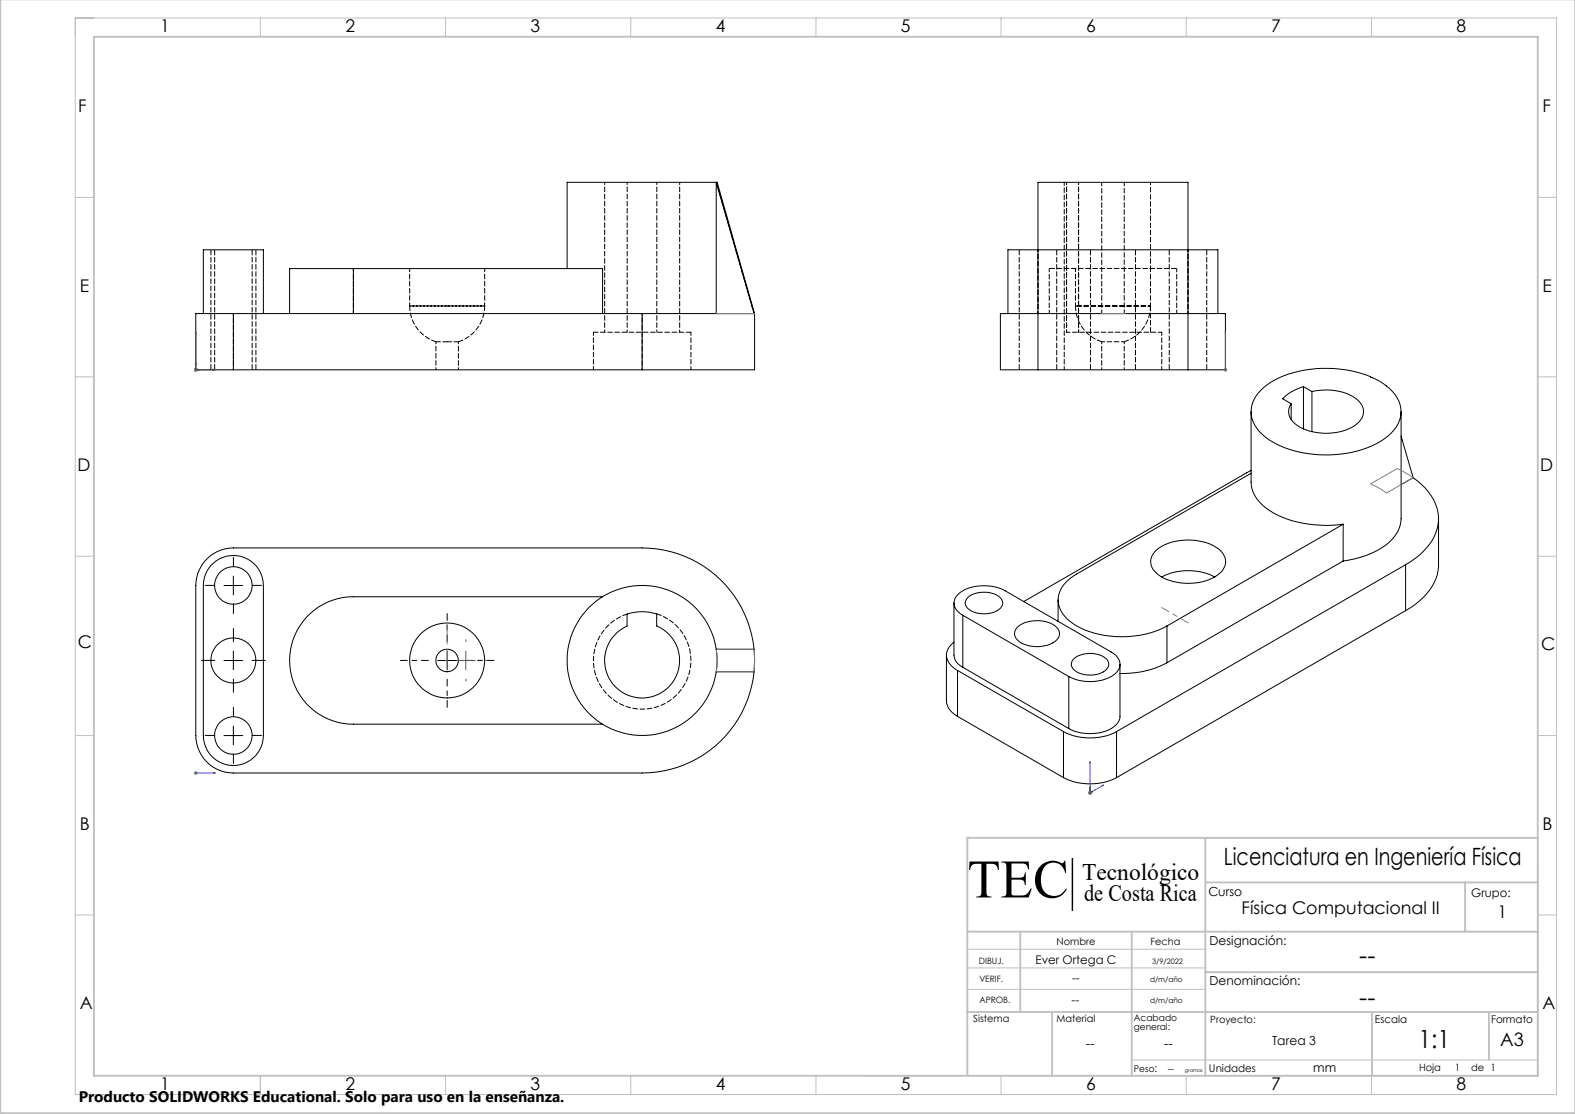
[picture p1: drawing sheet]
<svg xmlns="http://www.w3.org/2000/svg" width="420mm" height="297mm" viewBox="0 0 420 297" stroke-linecap="round" stroke-linejoin="round" font-family="sans-serif">
<g fill="none" stroke="#000" stroke-width=".27">
<path d="M191 48.6h-39.8v23M191 48.6l10.1 35M191 48.6h.2M191 48.6v35M191.2 48.6l10 35M94.2 71.6h-17v12M94.2 71.6h66.5v12M94.2 71.6v12M54.2 83.6v-17h16v17M62.2 83.6h-10v15h10M62.2 83.6h109M62.2 83.6v15"/>
<path d="M62.2 98.6h109M171.2 83.6h29.9M171.2 83.6v15M201.1 83.6h.1M201.2 83.6v15h-30M268.8 83.6v-17h56v17M276.8 98.6h-10v-15h60v15h-10M276.8 98.6v-50h40v50M276.8 98.6h40M333.6 109.7v18.8a9.2 9.2 0 0 0 4.8 7.5 30 30 0 0 0 19.8 3.8M336.2 104a23.5 23.5 0 0 1 14.8-5.7 32.4 32.4 0 0 1 14.5 2.1l-.1 .1a12.8 12.8 0 0 1 7.9 7.2 8 8 0 0 1-3.1 8.5 27.5 27.5 0 0 1-20 4.9 22.7 22.7 0 0 1-14.4-6 7.5 7.5 0 0 1 .4-11.1zM344.3 107.6v4.3"/>
<path d="M347.6 103.1a12 12 0 0 0-5.5 3.2l2.2 1.3M347.6 103.1l2.2 1.3M347.6 103.1v11.3M349.8 104.4a14.8 14.8 0 0 1 12.3 2.3 3.9 3.9 0 0 1-.4 6.4 14.7 14.7 0 0 1-16.4-.1 3.9 3.9 0 0 1-1-5.4M349.8 104.4v10.7M373.6 109.7v28.6a9.5 9.5 0 0 1-5.1 7.7 25.7 25.7 0 0 1-10.3 3.6M373.6 116.3l3.2 11M333.6 126.2l-46.5 26.8a8.8 8.8 0 0 0-4.9 6.6 8.2 8.2 0 0 0 4.9 7.3 26.7 26.7 0 0 0 24.1 0M333.6 125.4l-60.6 35M358.2 139.8l-47 27.1M358.2 139.8v9.8M376.8 127.3a14 14 0 0 1 6.8 11.3 13.7 13.7 0 0 1-6.2 10.3l-2.6 1.7"/>
<path d="M376.8 127.3l-3.2 1.9M383.6 138.3v12.3a13.4 13.4 0 0 1-6.3 10.6l-2.5 1.6M56.2 150.8a8 8 0 0 1 8.9-2.2 8 8 0 0 1 5.1 7.5v40a8 8 0 0 1-8 8 8 8 0 0 1-8-8v-40a8.1 8.1 0 0 1 2-5.3zM59.7 156.1h5M62.2 153.6v5M160.7 159.1h-66.5a17 17 0 0 0-17 17 17 17 0 0 0 17 17h66.5M258.2 159.2a7.2 7.2 0 0 1 8.7 .3 2.07 2.07 0 0 1-1 3.3 7.1 7.1 0 0 1-8.2-1 1.9 1.9 0 0 1 .5-2.6zM282.2 159.9v5.8M308.4 146.6a14.8 14.8 0 0 1 16.6-.2 4 4 0 0 1-.4 6.9 14.8 14.8 0 0 1-15.9-.2 3.9 3.9 0 0 1-.3-6.5zM309.8 153.8a15.6 15.6 0 0 1 14.1 0M358.2 149.6l-47 27.1M374.8 150.6l-77.1 44.4"/>
<path d="M374.8 150.6v12.2M59.7 176.1h5M62.2 173.6v5M116.7 176.1h5M119.2 173.6v5M167.2 163.7a13 13 0 0 1 7.9 0v3.2a10 10 0 0 1 4 15.3 10 10 0 0 1-15.8 .1 10 10 0 0 1 3.9-15.4zM191 173.1h10.1M191 179.1h10.1M191 173.1a18.3 18.3 0 0 1 0 6M191 173.1a20 20 0 0 0-30.6-13.8 20 20 0 0 0 0 33.6 20 20 0 0 0 30.6-13.8M191 173.1h.1M201.1 173.1l.1 2.6-.1 3.4"/>
<path d="M201.1 173.1a30 30 0 0 0-29.9-27h-109a10.1 10.1 0 0 0-10 10v40a10.1 10.1 0 0 0 10 10h109a30 30 0 0 0 29.9-27M252.4 174.7v12.2a4.9 4.9 0 0 0 2.9 4.1M254.4 171.2a4 4 0 0 0 .2 7.1l.7 .4M254.4 160.8v14.1a3.9 3.9 0 0 0 2.4 3M255.3 178.7l28.3 16.3M255.3 178.7v12.3M256.8 164a3.5 3.5 0 0 1-2.1-4.6 9.5 9.5 0 0 1 9.1-3.2l1.9 .4 1.6 .5 29 16.7a3.4 3.4 0 0 1 2.4 3.3 3.4 3.4 0 0 1-2.4 3.3 12.6 12.6 0 0 1-11.3 0M256.8 164l28.2 16.4M256.8 164v13.9M256.8 177.9l28.2 16.3M271.5 167a9 9 0 0 1 9.9-.1 2.51 2.51 0 0 1 1.1 2.5 2.51 2.51 0 0 1-1.7 2 8.9 8.9 0 0 1-9.4-.7 2.32 2.32 0 0 1 .1-3.7zM286.4 175.6a7.1 7.1 0 0 1 8.8 .3 2.11 2.11 0 0 1-1 3.2 7.4 7.4 0 0 1-7.9-.6 1.9 1.9 0 0 1 .1-2.9z"/>
<path d="M298.7 177.1v13.9a4.4 4.4 0 0 1-3.1 3.6 12.8 12.8 0 0 1-10.6-.4M311.2 176.7a25.2 25.2 0 0 1-12.5 2.9M311.2 166.9v9.8M374.8 162.8l-77.1 44.5M59.7 196.1h5M62.2 193.6v5M255.3 191l28.3 16.3M283.6 195a15.6 15.6 0 0 0 14.1 0M283.6 195v12.3M285 180.4v13.8M297.7 195v12.3M283.6 207.3a15.9 15.9 0 0 0 14.1 0"/>
<path d="M285.9 228.9v13.8M286 228.9v13.8"/>
<circle cx="62.2" cy="156.1" r="5"/>
<circle cx="62.2" cy="176.1" r="6"/>
<circle cx="119.2" cy="176.1" r="3"/>
<circle cx="119.2" cy="176.1" r="10"/>
<circle cx="62.2" cy="196.1" r="5"/>
</g>
<path d="M62.2 83.6v15M171.2 83.6v15" fill="none" stroke="#000" stroke-width=".27" stroke-dasharray="1.3 .6" stroke-dashoffset=".8"/>
<path d="M293.8 48.6v35M299.8 48.6v35M94.2 71.6v12M279.8 71.6v12M313.8 71.6v12M309.8 88.6h-25.4" fill="none" stroke="#000" stroke-width=".27" stroke-dasharray="1.3 .6" stroke-dashoffset=".3"/>
<path d="M109.2 81.6a10 10 0 0 0 7 9.5M122.2 91.1a10 10 0 0 0 7-9.5M184.2 88.6h-26M284.4 88.6h.1M286.8 81.6a10 10 0 0 0 7 9.5M299.8 91.1a10 10 0 0 0 7-9.5M306.8 88.6v-7M175.2 163.7a13 13 0 0 1 6.6 20 13 13 0 0 1-21.1 0 13 13 0 0 1 6.5-20" fill="none" stroke="#000" stroke-width=".27" stroke-dasharray="1.3 .6"/>
<path d="M161.2 48.6v40M306.8 71.6v-23M167.2 88.6v-40M175.2 88.6v-40M181.2 88.6v-40M284.4 88.6v-40M287.6 88.6v-40M306.8 81.6h-20h20" fill="none" stroke="#000" stroke-width=".27" stroke-dasharray="1.3 .6" stroke-dashoffset=".6"/>
<path d="M276.8 66.6v17M316.8 66.6v17M116.2 91.1v7.5M119.2 81.6h-9.9h19.9h-10M122.2 98.6v-7.5M293.8 91.1v7.5M299.8 98.6v-7.5M316.8 83.6v-17" fill="none" stroke="#000" stroke-width=".27" stroke-dasharray="1.3 .6" stroke-dashoffset=".7"/>
<path d="M119.2 91.1h-3M122.2 91.1h-3" fill="none" stroke="#000" stroke-width=".27" stroke-dasharray="1.3 .6" stroke-dashoffset=".1"/>
<path d="M191 48.6l10.1 35M299.8 91.1h-6" fill="none" stroke="#000" stroke-width=".27" stroke-dasharray="1.3 .6" stroke-dashoffset=".5"/>
<path d="M56.2 66.6v32M57.2 66.6v32M271.8 66.6v32M290.8 66.6v32M311.8 66.6v32M67.2 98.6v-32M68.2 98.6v-32M281.8 98.6v-32M302.8 98.6v-32M321.8 98.6v-32" fill="none" stroke="#000" stroke-width=".27" stroke-dasharray="1.3 .6" stroke-dashoffset="-.1"/>
<path d="M283.8 48.6v50M109.2 71.6v10M286.8 71.6v10M129.2 81.6v-10M158.2 88.6v10M184.2 98.6v-10M306.8 81.6v-10M309.8 98.6v-10" fill="none" stroke="#000" stroke-width=".27" stroke-dasharray="1.3 .6" stroke-dashoffset=".4"/>
<path d="M279.8 71.6h34" fill="none" stroke="#000" stroke-width=".27" stroke-dasharray="1.3 .6" stroke-dashoffset="-.2"/>
<g fill="none" stroke="#808080" stroke-width=".27">
<path d="M51.7 98.6h1M51.9 98.2l.7 .8M52.2 98.1v1M52.6 98.2l-.7 .8M191 83.6h.2zM191 83.6h10.1M201.1 83.6h.1zM293.8 83.6h6M293.8 83.6h.1M299.8 83.6h.1M326.3 98.6h1M326.4 98.2l.7 .8"/>
<path d="M326.8 98.1v1M327.1 98.2l-.7 .8M365.5 129l7.1-4.1 4.2 2.4-7.1 4.2-1.7-1.2zM191 173.1h10.1l.1 2.2-.1 3.8h-10.1l.2-2.7zM51.7 206.1h1M51.9 205.7l.7 .7M52.2 205.6v1M52.6 205.7l-.7 .7M290.2 211.4h1M290.3 211l.7 .7M290.7 210.9v1M291 211l-.7 .7"/>
<path d="M285.9 228.9h.2v13.8h-.2z"/>
</g>
<g fill="none" stroke="#c0c0c0" stroke-width=".27">
<path d="M20.1 4.8h395v287h-395zM69.4 4.8v5M118.8 4.8v5M168.2 4.8v5M217.6 4.8v5M266.9 4.8v5M316.3 4.8v5M365.7 4.8v5M20.1 52.6h4.9M410.1 52.6h5M20.1 100.5h4.9M410.1 100.5h5"/>
<path d="M20.1 148.3h4.9M410.1 148.3h5M20.1 196.1h4.9M410.1 196.1h5M321.4 223.4h88.7v63.4h-180.1M20.1 243.9h4.9M258 258.1h63.4M258 253.1h63.4M410.1 243.9h5M258 263.8h63.4M69.4 286.8v5M118.8 286.8v5"/>
<path d="M168.2 286.8v5M217.6 286.8v5M266.9 286.8v5M301.8 282.6h108.3M316.3 286.8v5M365.7 286.8v5"/>
</g>
<g fill="none" stroke="#c0c0c0" stroke-width=".5">
<path d="M.1 -.1v296.9h419.9M25 9.8h385.1v277h-385.1zM321.4 223.4v63.4M321.6 235.3h88.5M390.7 235.3v13.1M410.1 223.4h-152.1v63.2M258 248.4h152.1M272.1 248.4v21.4M301.8 248.6v38.2M321.4 259.2h88.7M258 269.8h152.1M280.6 269.8v17"/>
<path d="M365.9 269.8v17M397.1 269.8v12.7"/>
</g>
<g fill="none" stroke="#00f" stroke-width=".27">
<path d="M52.2 88.4v10.2h5.2M52.2 88.4l.2 .5h-.3zM52.2 96.6l.2 .4h-.3zM52.7 98.5l.6 .1-.6 .1zM56.8 98.5l.6 .1-.6 .1zM326.8 98.6h.1M326.8 88.4v10.2M326.8 98.5v.2zM326.8 88.4v.5v-.5M52.1 206.1h.3zM52.2 206.1h.1M52.2 206.1h5.2"/>
<path d="M57.4 206.1h-.6h.6M290.7 203v8.4M290.7 203l.1 .4-.2 .1zM290.7 209.7l.1 .4-.2 .1zM291 211.1l.4-.1-.4 .3zM291.4 211l-.7 .4M293.9 209.4l.4-.1-.4 .3zM294.3 209.3l-3.6 2.1"/>
</g>
<path d="M57.2 156.1h-2.5M62.2 151.1v-2.5M67.2 156.1h2.5M57.2 176.1h-3.5M62.2 161.1v2.5M62.2 171.1v-3.5M67.2 176.1h3.5M57.2 196.1h-2.5M62.2 191.1v-2.5M62.2 181.1v3.5M67.2 196.1h2.5M62.2 201.1v2.5" fill="none" stroke="#000" stroke-width=".27" stroke-dasharray="15.2 1.3 1.3 1.3"/>
<path d="M114.2 176.1h-7.5M119.2 171.1v-7.5M124.2 176.1h7.5M119.2 181.1v7.5" fill="none" stroke="#000" stroke-width=".27" stroke-dasharray="15.2 1.3 1.3 1.3" stroke-dashoffset="13.4"/>
<path d="M119.2 176.1h-.5M124.2 171.1v-.5M129.2 176.1h.5M124.2 181.1v.5" fill="none" stroke="#808000" stroke-width=".27" stroke-dasharray="15.2 1.3 1.3 1.3"/>
<path d="M121.7 176.1h5M124.2 173.6v5" fill="none" stroke="#808000" stroke-width=".27"/>
<path d="M119.2 176.1v-10" fill="none" stroke="#808080" stroke-width=".27" stroke-dasharray="15.2 1.3 1.3 1.3" stroke-dashoffset="12.1"/>
<path d="M316.9 166.1l-7.1-4.1" fill="none" stroke="#808080" stroke-width=".27" stroke-dasharray="15.2 1.3 1.3 1.3" stroke-dashoffset="13.1"/>
<path d="M56.8 98.5l.6 .1-.6 .1zM52.2 88.4l.2 .5h-.3zM52.7 98.5l.6 .1-.6 .1zM52.2 96.6l.2 .4h-.3zM56.8 206.1h.6zM52.1 206.1h.3zM326.8 98.5v.2zM326.8 88.4v.5zM293.9 209.4l.4-.1-.4 .3zM290.7 203l.1 .4-.2 .1zM291 211.1l.4-.1-.4 .3zM290.7 209.7l.1 .4-.2 .1z" fill="#00f"/>
<text font-size="14.5" x="258" y="239.3">TEC</text>
<g font-size="6.7">
<text x="362.5" y="256.9">--</text>
<text x="362.5" y="268.1">--</text>
<text x="378.2" y="279.5">1:1</text>
</g>
<g font-size="6.3">
<text x="326.4" y="230.6">Licenciatura en Ingeniería Física</text>
<text x="288.6" y="234.7">Tecnológico</text>
<text x="289.1" y="240.1">de Costa Rica</text>
</g>
<text font-size="4.9" x="400" y="279">A3</text>
<g font-size="4.7">
<text x="42.7" y="8.6">1</text>
<text x="92.1" y="8.6">2</text>
<text x="141.5" y="8.6">3</text>
<text x="190.9" y="8.6">4</text>
<text x="240.2" y="8.6">5</text>
<text x="289.6" y="8.6">6</text>
<text x="339" y="8.6">7</text>
<text x="388.4" y="8.6">8</text>
<text x="20.8" y="29.9">F</text>
<text x="411.3" y="29.9">F</text>
<text x="21.3" y="77.8">E</text>
<text x="411.3" y="77.8">E</text>
<text x="20.7" y="125.5">D</text>
<text x="410.7" y="125.6">D</text>
<text x="20.8" y="172.9">C</text>
<text x="410.9" y="173.4">C</text>
<text x="21.3" y="221.2">B</text>
<text x="411.3" y="221.2">B</text>
<text x="331.1" y="243.6">Física Computacional II</text>
<text x="399.3" y="244.8">1</text>
<text x="21.3" y="269.1">A</text>
<text x="411.3" y="269.1">A</text>
<text x="42.7" y="290.6">1</text>
<text x="92.1" y="290.6">2</text>
<text x="141.5" y="290.6">3</text>
<text x="190.9" y="290.6">4</text>
<text x="240.2" y="290.6">5</text>
<text x="289.6" y="290.6">6</text>
<text x="339" y="290.6">7</text>
<text x="388.4" y="290.6">8</text>
</g>
<text font-size="4.1" x="21" y="293.7">Producto SOLIDWORKS Educational. Solo para uso en la enseñanza.</text>
<g font-size="3.5">
<text x="289.6" y="279.5">--</text>
<text x="310.4" y="279.5">--</text>
</g>
<g font-size="3.3">
<text x="322.2" y="239">Curso</text>
<text x="322.6" y="252">Designación:</text>
<text x="322.6" y="262.5">Denominación:</text>
<text x="339.2" y="278.7">Tarea 3</text>
<text x="350.2" y="285.9">mm</text>
</g>
<g font-size="3.2">
<text x="392.3" y="239">Grupo:</text>
<text x="276.1" y="257">Ever Ortega C</text>
<text x="285.9" y="261.8">--</text>
<text x="285.8" y="267.6">--</text>
</g>
<g font-size="2.8">
<text x="366.7" y="272.8">Escala</text>
<text x="397.6" y="272.8">Formato</text>
<text x="307.9" y="285.9">:</text>
<text x="322.4" y="285.9">Unidades</text>
</g>
<g font-size="2.7">
<text x="281.7" y="252">Nombre</text>
<text x="306.8" y="252">Fecha</text>
<text x="259.6" y="272.5">Sistema</text>
<text x="281.7" y="272.5">Material</text>
<text x="322.7" y="272.7">Proyecto:</text>
<text x="311.4" y="285.9">--</text>
<text x="378.4" y="285.6">Hoja</text>
<text x="387.9" y="285.6">1</text>
<text x="392.3" y="285.6">de 1</text>
</g>
<g font-size="2.5">
<text x="302.3" y="272.1">Acabado</text>
<text x="302.3" y="274.6">general:</text>
<text x="302.4" y="285.9">Peso</text>
</g>
<g font-size="2.3">
<text x="261" y="257">DIBUJ.</text>
<text x="261.2" y="261.8">VERIF.</text>
<text x="261.2" y="267.3">APROB.</text>
</g>
<g font-size="2">
<text x="307.2" y="257">3/9/2022</text>
<text x="306.7" y="261.8">d/m/año</text>
<text x="306.7" y="267.3">d/m/año</text>
</g>
<text font-size="1.3" x="316" y="285.9">gramos</text>
</svg>
